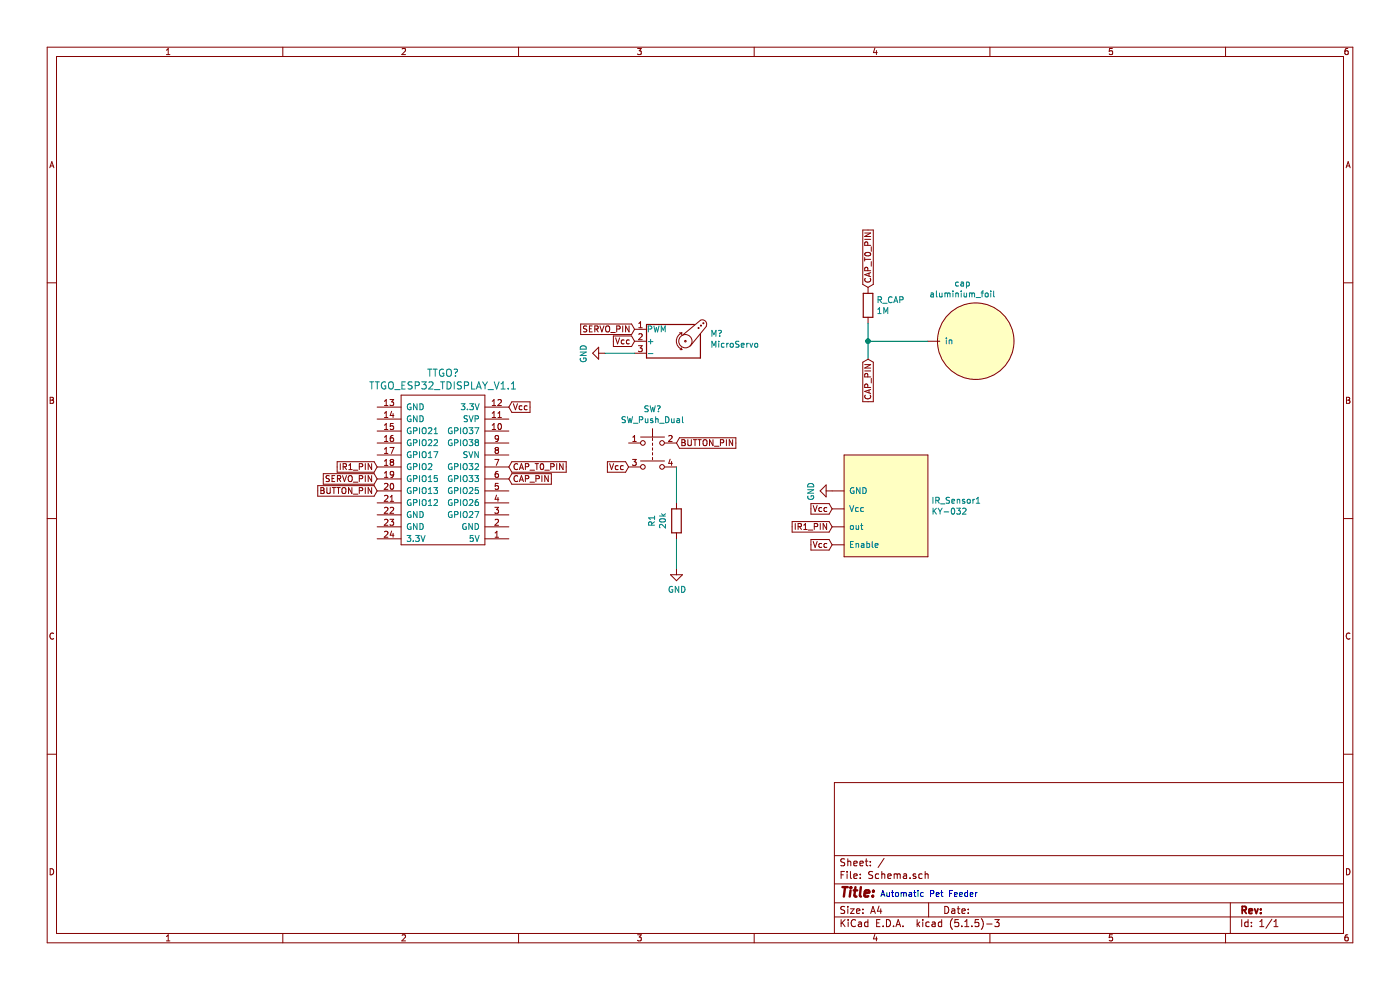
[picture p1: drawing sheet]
EESchema Schematic File Version 4
EELAYER 30 0
EELAYER END
$Descr A4 11693 8268
encoding utf-8
Sheet 1 1
Title ""
Date ""
Rev ""
Comp ""
Comment1 ""
Comment2 ""
Comment3 ""
Comment4 ""
$EndDescr
Text GLabel 4250 3400 2    50   Input ~ 0
Vcc
Text GLabel 6950 4550 0    50   Input ~ 0
Vcc
Wire Wire Line
	5050 2950 5300 2950
$Comp
L power:GND #PWR?
U 1 1
P 5050 2950
F 0 "#PWR?" H 5050 2700 50  0001 C CNN
F 1 "GND" H 5055 2777 50  0000 C CNN
F 2 "" H 5050 2950 50  0001 C CNN
F 3 "" H 5050 2950 50  0001 C CNN
	1    5050 2950
	0    1    1    0   
$EndComp
Text GLabel 5300 2850 0    50   Input ~ 0
Vcc
Text GLabel 5300 2750 0    50   Input ~ 0
SERVO_PIN
$Comp
L power:GND #PWR?
U 1 1
P 6950 4100
F 0 "#PWR?" H 6950 3850 50  0001 C CNN
F 1 "GND" H 6955 3927 50  0000 C CNN
F 2 "" H 6950 4100 50  0001 C CNN
F 3 "" H 6950 4100 50  0001 C CNN
	1    6950 4100
	0    1    1    0   
$EndComp
Text GLabel 6950 4250 0    50   Input ~ 0
Vcc
Text GLabel 6950 4400 0    50   Input ~ 0
IR1_PIN
Text GLabel 5650 3700 2    50   Input ~ 0
BUTTON_PIN
Text GLabel 5250 3900 0    50   Input ~ 0
Vcc
$Comp
L Switch:SW_Push_Dual SW?
U 1 1
P 5450 3700
F 0 "SW?" H 5450 3985 50  0000 C CNN
F 1 "SW_Push_Dual" H 5450 3894 50  0000 C CNN
F 2 "" H 5450 3900 50  0001 C CNN
F 3 "~" H 5450 3900 50  0001 C CNN
	1    5450 3700
	1    0    0    -1  
$EndComp
$Comp
L KY-032:KY-032 IR_Sensor1
U 1 1
P 7300 3900
F 0 "IR_Sensor1" H 7778 3621 50  0000 L CNN
F 1 "KY-032" H 7778 3530 50  0000 L CNN
F 2 "" H 7450 3950 50  0001 C CNN
F 3 "" H 7450 3950 50  0001 C CNN
	1    7300 3900
	1    0    0    -1  
$EndComp
$Comp
L Motor:Motor_Servo M?
U 1 1
P 5600 2850
F 0 "M?" H 5932 2915 50  0000 L CNN
F 1 "MicroServo" H 5932 2824 50  0000 L CNN
F 2 "" H 5600 2660 50  0001 C CNN
F 3 "http://forums.parallax.com/uploads/attachments/46831/74481.png" H 5600 2660 50  0001 C CNN
	1    5600 2850
	1    0    0    -1  
$EndComp
Wire Wire Line
	5650 4200 5650 3900
Wire Wire Line
	5650 4500 5650 4750
$Comp
L power:GND #PWR?
U 1 1
P 5650 4750
F 0 "#PWR?" H 5650 4500 50  0001 C CNN
F 1 "GND" H 5655 4577 50  0000 C CNN
F 2 "" H 5650 4750 50  0001 C CNN
F 3 "" H 5650 4750 50  0001 C CNN
	1    5650 4750
	1    0    0    -1  
$EndComp
$Comp
L Device:R R1
U 1 1
P 5650 4350
F 0 "R1" V 5443 4350 50  0000 C CNN
F 1 "20k" V 5534 4350 50  0000 C CNN
F 2 "" V 5580 4350 50  0001 C CNN
F 3 "~" H 5650 4350 50  0001 C CNN
	1    5650 4350
	1    0    0    -1  
$EndComp
Text Notes 7350 7500 0    50   ~ 0
Automatic Pet Feeder
Text GLabel 4250 4000 2    50   Input ~ 0
CAP_PIN
Text GLabel 4250 3900 2    50   Input ~ 0
CAP_T0_PIN
$Comp
L Device:R R_CAP
U 1 1
P 7250 2550
F 0 "R_CAP" H 7320 2596 50  0000 L CNN
F 1 "1M" H 7320 2505 50  0000 L CNN
F 2 "" V 7180 2550 50  0001 C CNN
F 3 "~" H 7250 2550 50  0001 C CNN
	1    7250 2550
	1    0    0    -1  
$EndComp
Text GLabel 7250 2400 1    50   Input ~ 0
CAP_T0_PIN
Text GLabel 7250 3000 3    50   Input ~ 0
CAP_PIN
$Comp
L capsense:aluminium_foil cap
U 1 1
P 8200 2300
F 0 "cap" H 8039 2235 50  0000 C CNN
F 1 "aluminium_foil" H 8039 2144 50  0000 C CNN
F 2 "" H 8200 2250 50  0001 C CNN
F 3 "" H 8200 2250 50  0001 C CNN
	1    8200 2300
	1    0    0    -1  
$EndComp
Wire Wire Line
	7250 2700 7250 2850
Wire Wire Line
	7750 2850 7250 2850
Connection ~ 7250 2850
Wire Wire Line
	7250 2850 7250 3000
Text GLabel 3150 4000 0    50   Input ~ 0
SERVO_PIN
Text GLabel 3150 3900 0    50   Input ~ 0
IR1_PIN
Text GLabel 3150 4100 0    50   Input ~ 0
BUTTON_PIN
$Comp
L ttgo_esp322:TTGO_ESP32_TDISPLAY_V1.1 TTGO?
U 1 1
P 3350 4550
F 0 "TTGO?" H 3700 5987 60  0000 C CNN
F 1 "TTGO_ESP32_TDISPLAY_V1.1" H 3700 5881 60  0000 C CNN
F 2 "" H 3350 4550 60  0001 C CNN
F 3 "" H 3350 4550 60  0001 C CNN
	1    3350 4550
	1    0    0    -1  
$EndComp
$EndSCHEMATC
